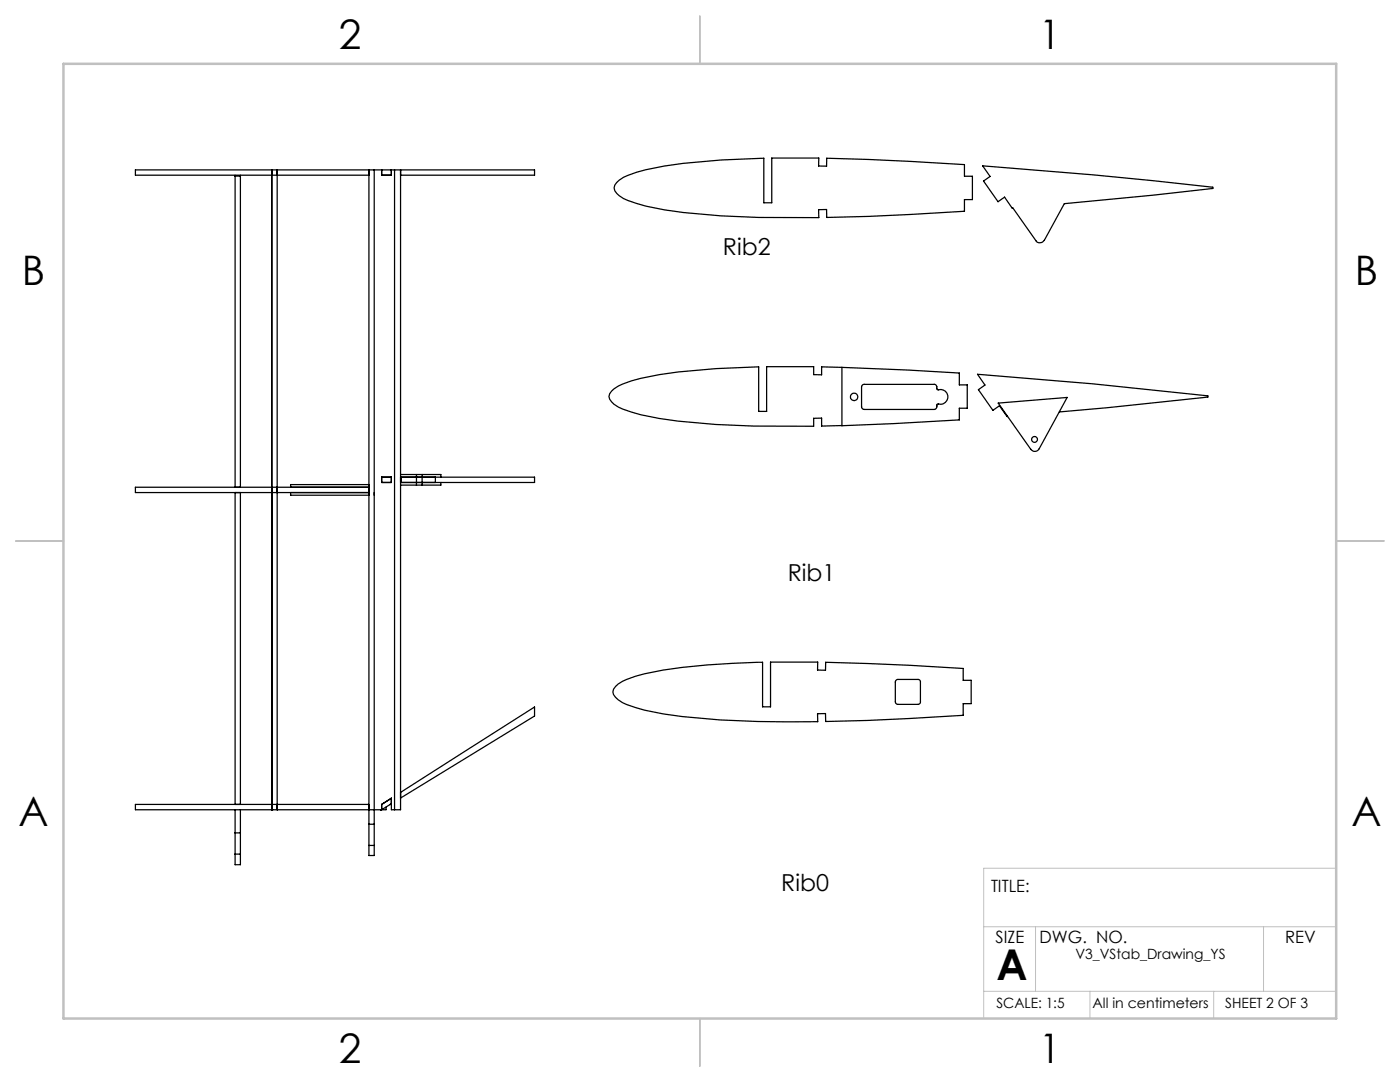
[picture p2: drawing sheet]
<svg xmlns="http://www.w3.org/2000/svg" width="279mm" height="216mm" viewBox="0 0 279 216" stroke-linecap="round" stroke-linejoin="round" font-family="sans-serif">
<g fill="none" stroke="#000" stroke-width=".25">
<path d="M46.9 35v62.2h1.1v-62.2M46.9 35.1h1.1M54.3 33.9h-27.3v1.1h46.6M54.3 33.9v127.7M54.3 33.9h1M55.3 33.9h18.3M55.3 33.9v127.7M73.6 33.9h5.1M73.6 33.9v136.8h1.1v-136.8M76.2 33.9v1.1h1.9v-1.1M78.7 33.9h1.2M78.7 33.9v127.7"/>
<path d="M79.9 33.9h26.8v1.1h-26.8M79.9 33.9v127.7h-1.2M123.1 36.4a8 8 0 0 1 4-2 75.1 75.1 0 0 1 16.8-2.5l8.5-.3v8.9h1.6v-9h9.4v1.6l1.6 .1v-1.6l8.4 .2 19.1 1v2.4h1.6v4.6h-1.6v2.4l-19.1 1-8.4 .2v-1.6h-1.6v1.6a175.9 175.9 0 0 1-30.8-1.5 32.3 32.3 0 0 1-8.2-2.3 3.1 3.1 0 0 1-1.8-2.1l.1-.6zM196.1 33.1l22.1 1.8 23.8 2.5v.2l-11.9 1.3-17.7 1.7-4 7.3a1.01 1.01 0 0 1-1.7 .1l-6.2-8.7-1.3 1-2.9-4.2 1.3-.9zM168 73.3l13.2 .5 10.3 .6v2.4h1.5v4.7h-1.5v2.3l-23.5 1.1zM168 73.3l-4-.1v1.6h-1.6v-1.6h-9.4v8.9h-1.6v-8.9a154.1 154.1 0 0 0-19.8 1.6 23 23 0 0 0-9 2.8 1.62 1.62 0 0 0-.5 2.6 7.7 7.7 0 0 0 3.9 2 71.3 71.3 0 0 0 16.9 2.5l7.5 .3 12 .1v-1.6l1.6-.1v1.6l4-.1M172.1 76.8l.3-.1h14.1l.4 .2 .1 .7 .1 .2a1.53 1.53 0 0 1 2.1 1.4 1.53 1.53 0 0 1-2.1 1.4l-.1 .1-.1 .8-.5 .2h-14.1l-.4-.5v-4zM46.9 98.3h1.1v62.2h-1.1zM73.6 96.7h-15.6v.5h15.6h-46.6v1.1h46.6h-15.6v.5h15.6M76.2 95.2h1.9v1.1h-1.9zM79.9 95.2h.1M79.9 96.3h.1"/>
<path d="M79.9 96.8h3.2M79.9 94.7h3.2M80 95.2h6.9M80 96.3h6.9M80 95.2v1.1M83.1 96.8h1.1M83.1 94.7h1.1M83.1 94.7v2.1M84.2 94.7v2.1M84.2 94.7h3.8v.5M86.9 95.2h19.8v1.1h-19.8M86.9 95.2v1.1"/>
<path d="M88 96.3v.5h-3.8M199.2 80.4l13.8-1.1-5.6 10.2a.99 .99 0 0 1-1.7 .1zM211.4 82.2l9.6-.8 20.1-2.2v-.2l-23-2.4-23-1.9 1.5 2.1-1.3 1 2.9 4.1 1.3-.9 1.5 2.1h.1M122.8 137a8.5 8.5 0 0 1 4-2.1 70.2 70.2 0 0 1 14.3-2.2l11.1-.5v8.8h1.6v-8.9h9.4v1.6h1.5l.1-1.5 16.7 .6 10.7 .6v2.3h1.6v4.7h-1.6v2.3l-19.1 1.1-8.3 .2-.1-1.6h-1.5v1.6a200 200 0 0 1-30.8-1.5 31.1 31.1 0 0 1-8.2-2.3 3.3 3.3 0 0 1-1.9-2.1l.1-.6zM178.8 135.8l.3-.2h4.4l.2 .4-.1 4.3-.3 .2h-4.4l-.2-.4zM79.9 158.1l26.8-17v1.8l-26.8 16.3M46.9 161.6h1.1v10.9h-1.1zM46.9 170.4h1.1M46.9 166.2h1.1M48 161.6h7.3M54.3 161.6h.1M73.6 160.5h-46.6v1.1h19.9"/>
<path d="M73.6 164.5h1.1M73.6 168.7h1.1M76 161.6h.1M76.2 160.5l1.9-1.2v1.1l-1.9 1.2zM77 161v.6h-21.7M78.1 160.4l-.2 .1h.2v1.1h.6"/>
<circle cx="170.4" cy="79.2" r=".74"/>
<circle cx="206.5" cy="87.7" r=".58"/>
</g>
<path d="M266.7 173.2h-70.4v30M196.3 197.8h70.4M196.3 184.9h70.4M206.7 184.9v12.9M217.5 197.8v5.4M242.2 197.8v5.4M252.2 184.9v12.9" fill="none" stroke="#c0c0c0" stroke-width=".2"/>
<path d="M139.7 3.2v9.5M3.1 107.9h9.6M266.7 107.9h9.5M139.7 203.2v9.6" fill="none" stroke="#c0c0c0" stroke-width=".25"/>
<path d="M12.7 12.7h254v190.5h-254z" fill="none" stroke="#c0c0c0" stroke-width=".5"/>
<text font-size="8.5" x="198.9" y="195.5">A</text>
<g font-size="8.1">
<text x="67.6" y="9.7">2</text>
<text x="207.3" y="9.7">1</text>
<text x="4.4" y="57">B</text>
<text x="270.4" y="57">B</text>
<text x="3.7" y="164.9">A</text>
<text x="269.7" y="164.9">A</text>
<text x="67.6" y="212.2">2</text>
<text x="207.3" y="212.2">1</text>
</g>
<g font-size="4.7">
<text x="144.3" y="50.8">Rib2</text>
<text x="157.2" y="115.9">Rib1</text>
<text x="155.9" y="177.9">Rib0</text>
</g>
<g font-size="3.4">
<text x="197.8" y="178">TITLE:</text>
<text x="198.7" y="188.1">SIZE</text>
<text x="207.5" y="188.1">DWG. NO.</text>
<text x="256.5" y="188.2">REV</text>
</g>
<g font-size="2.8">
<text x="214.6" y="191.3">V3_VStab_Drawing_YS</text>
<text x="198.8" y="201.1">SCALE: 1:5</text>
<text x="218" y="201.1">All in centimeters</text>
<text x="244.5" y="201.1">SHEET 2 OF 3</text>
</g>
</svg>
